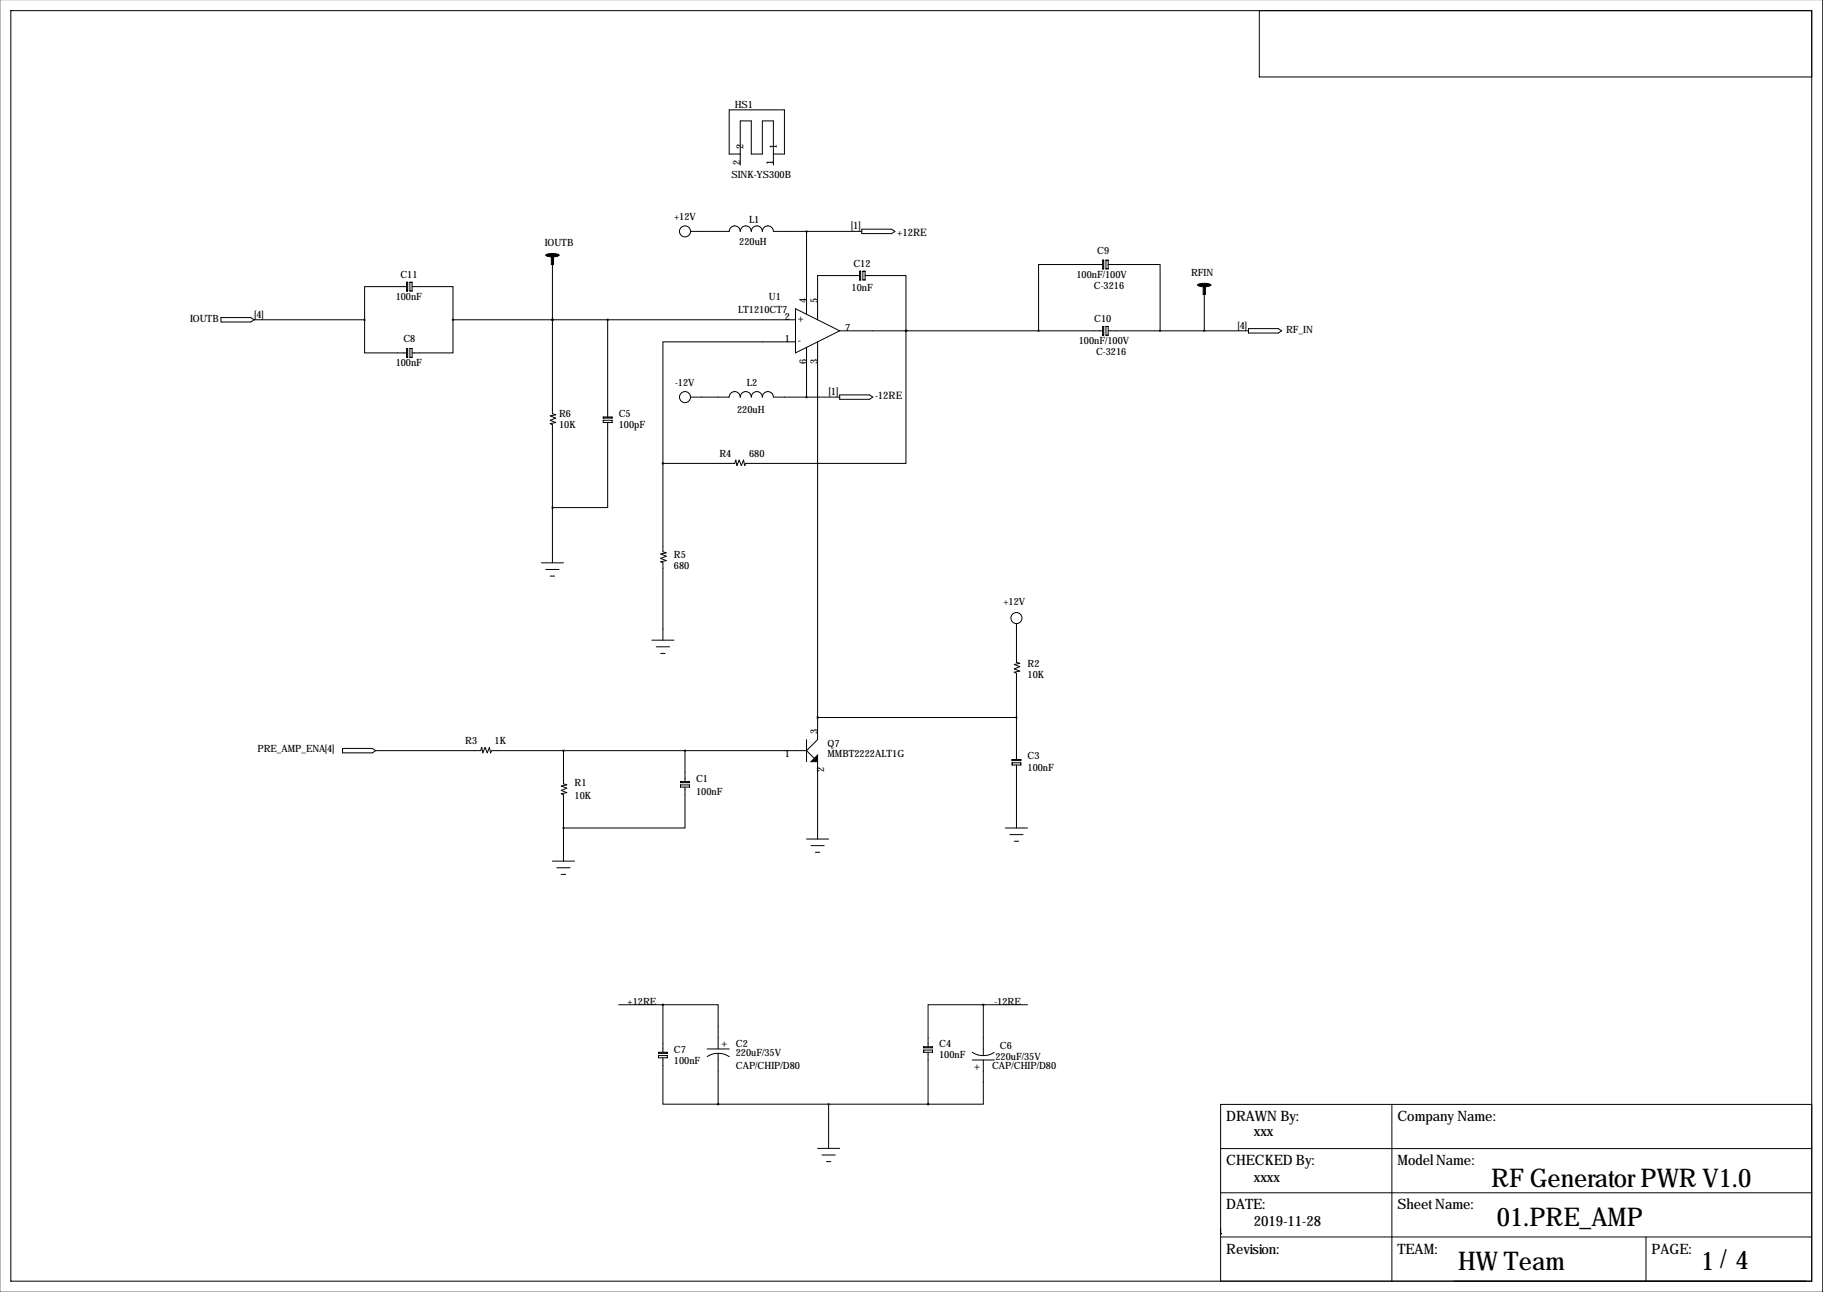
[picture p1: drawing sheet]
<svg xmlns="http://www.w3.org/2000/svg" width="419mm" height="297mm" viewBox="0 0 419 297" stroke-linecap="round" stroke-linejoin="round" font-family="sans-serif">
<g fill="none" stroke="#000" stroke-width=".23">
<path d="M419 -.1v297.2M2.5 2.4h414v292.1h-414zM289.5 2.4v15.3h127M170.2 35.4h-2.6v-10.1h12.7v10.1h-2.5M170.2 38v-10.2h2.5v7.6h2.6v-7.6h2.5v10.2M158.7 53.2h8.9a1.27 1.27 0 0 1 1.3-1.3 1.27 1.27 0 0 1 1.3 1.3 1.27 1.27 0 0 1 1.2-1.3 1.27 1.27 0 0 1 1.3 1.3 1.27 1.27 0 0 1 1.3-1.3 1.27 1.27 0 0 1 1.3 1.3 1.27 1.27 0 0 1 1.2-1.3 1.27 1.27 0 0 1 1.3 1.3h20.3M185.4 53.2v19M198.1 52.7h6.9l.7 .5-.7 .5h-6.9zM253.5 59.8h.2v2h-.2zM254.3 59.8h.5v2h-.5zM50.8 73h6.9l.7 .5-.7 .5h-6.9zM58.4 73.5h25.4"/>
<path d="M83.8 73.5v7.6h9.7M93.5 65.9h-9.7v7.6M93.5 64.9h.2v2h-.2zM94.2 64.9h.5v2h-.5zM94.7 65.9h9.4v7.6M104.1 73.5v7.6h-9.4M104.1 73.5h78.8M127 73.5h.1M127 60.8v34.3l.8 .3-1.3 .2 1.3 .5-1.3 .5 1.3 .5-1.3 .3 .5 .2v31.8M139.7 73.5v22.4M182.9 78.6h-30.5v27.9M182.9 71l10.1 5.1-10.1 5z"/>
<path d="M185.4 79.9v11.4M188 78.6v91.4l-2.6 2.6M193 76.1h60.5M197.6 63.4h-9.6v10.1M197.6 62.3h.3v2.1h-.3zM198.4 62.3h.5v2.1h-.5zM198.9 63.4h9.4v12.7M208.3 76.1h.1M208.3 76.1v30.4h-36.9l-.2 .5-.3-1.2-.5 1.2-.5-1.2-.5 1.2-.2-1.2-.3 .7h-16.5M253.5 60.8h-14.7v15.3M253.5 75h.2v2.1h-.2zM254.3 75h.5v2.1h-.5z"/>
<path d="M254.8 60.8h11.9v15.3M254.8 76.1h32.2M276.9 67.7v8.4M287 75.6h6.9l.7 .5-.7 .5h-6.9zM93.5 80.1h.2v2.1h-.2zM94.2 80.1h.5v2.1h-.5zM138.7 95.9h2v.2h-2zM138.7 96.6h2v.5h-2zM139.7 97.1v19.6h-12.7M158.7 91.3h8.9a1.27 1.27 0 0 1 1.3-1.3 1.27 1.27 0 0 1 1.3 1.3 1.27 1.27 0 0 1 1.2-1.3 1.27 1.27 0 0 1 1.3 1.3 1.27 1.27 0 0 1 1.3-1.3 1.27 1.27 0 0 1 1.3 1.3 1.27 1.27 0 0 1 1.2-1.3 1.27 1.27 0 0 1 1.3 1.3h15.2M193 90.8h6.9l.8 .5-.8 .5h-6.9zM152.4 106.5v20.4l.8 .2-1.3 .3 1.3 .5-1.3 .5 1.3 .5-1.3 .2 .5 .3v17.8"/>
<path d="M124.5 129.4h5M125.5 130.9h3M126.5 132.4h1M149.9 147.2h5M150.9 148.7h3M151.9 150.2h1M233.7 143.4v8.9l.7 .2-1.2 .3 1.2 .5-1.2 .5 1.2 .5-1.2 .2 .5 .3v19.8M78.7 172.1h6.9l.8 .5-.8 .5h-6.9zM86.4 172.6h24.1l.2-.8 .3 1.3 .5-1.3 .5 1.3 .5-1.3 .3 1.3 .2-.5h72.4M129.5 172.6v7.6l.8 .3-1.3 .2 1.3 .5-1.3 .5 1.3 .5-1.3 .3 .5 .2v15.3M156.5 179.7h2v.2h-2zM157.5 172.6v7.1"/>
<path d="M185.4 170v5.1M185.4 172.6l1.8 1.8M188 175.1v17.8M188 165h45.7M232.7 174.6h2v.3h-2zM232.7 175.4h2v.5h-2zM233.7 175.9v14.5M127 198h5.1M128 199.5h3.1M156.5 180.5h2v.5h-2zM157.5 181v9.4h-28M185.4 192.9h5.1"/>
<path d="M186.4 194.4h3.1M187.5 195.9h1M231.1 190.4h5.1M232.2 191.9h3M233.2 193.4h1M129 201h1M142.2 231h10.2M152.4 231h12.7v10.2M152.4 231v10.9M226.1 231h-12.7v9.7M226.1 231v11.7M226.1 231h10.1"/>
<path d="M151.4 241.9h2v.3h-2zM151.4 242.7h2v.5h-2zM152.4 243.2v10.7h12.7M162.6 241.2h5M165.1 242.2l-1.1 .1-1.4 .6M165.1 242.2v11.7M165.1 253.9h48.3M165.1 242.2l1.1 .1 1.4 .6M190.5 253.9v10.1M212.3 241.4h2.1v.5h-2.1zM212.3 240.7h2.1v.2h-2.1zM213.4 241.9v12"/>
<path d="M223.5 241.9l1.5 .7 1.1 .1M223.5 243.7h5.1M226.1 243.7v10.2h-12.7M228.6 241.9l-1.5 .7-1 .1M320 253.9v40.6M416.5 253.9h-135.9v40.6M188 264h5M189 265.5h3M190 267.1h1M280.6 274.2h135.9M280.6 264.1h135.9M280.6 283.6h.1"/>
<path d="M280.6 284.4h135.9M378.4 284.4v10.1"/>
<circle cx="157.5" cy="53.2" r="1.27"/>
<circle cx="157.5" cy="91.3" r="1.27"/>
<circle cx="233.7" cy="142.1" r="1.27"/>
</g>
<path d="M125.5 58.6a3.4 3.4 0 0 1 3 .1 3.4 3.4 0 0 1-3 0zM126.7 59h.6v1.8h-.6zM276.6 65.9h.5v1.8h-.5zM275.3 65.4a3.4 3.4 0 0 1 3.1 .1 3.4 3.4 0 0 1-3.1 0zM188 173.6v1.5h-1.6z" fill="#000" stroke="#000" stroke-width=".23"/>
<path d="M104.1 73.5a.05 .05 0 0 0 .1 0 .05 .05 0 0 0-.1 0zM238.7 76.1a.05 .05 0 0 0 .1 0 .05 .05 0 0 0-.1 0zM226 231a.05 .05 0 0 0 .1 0 .05 .05 0 0 0-.1 0zM213.3 253.9a.05 .05 0 0 0 .1 0 .05 .05 0 0 0-.1 0zM129.5 190.4a.05 .05 0 0 0 .1 0 .05 .05 0 0 0-.1 0zM129.5 172.6a.05 .05 0 0 0 .1 0 .05 .05 0 0 0-.1 0zM187.9 165a.05 .05 0 0 0 .1 0 .05 .05 0 0 0-.1 0zM276.8 76.1a.05 .05 0 0 0 .1 0 .05 .05 0 0 0-.1 0z" fill="#000" stroke="#000" stroke-width=".51"/>
<g font-size="5.9">
<text x="342.8" y="273">RF Generator PWR V1.0</text>
<text x="344.1" y="281.8">01.PRE_AMP</text>
<text x="335.2" y="292">HW Team</text>
<text x="391.1" y="292">1 /4</text>
</g>
<g font-size="3.3">
<text x="281.9" y="257.7">DRAWN By:</text>
<text x="321.3" y="257.7">Company Name:</text>
<text x="288.2" y="261.3">xxx</text>
<text x="281.9" y="267.9">CHECKED By:</text>
<text x="321.3" y="267.9">Model Name:</text>
<text x="288.2" y="271.7">xxxx</text>
<text x="281.9" y="278">DATE:</text>
<text x="288.2" y="281.8">2019-11-28</text>
<text x="321.3" y="278">Sheet Name:</text>
<text x="281.9" y="288.2">Revision:</text>
<text x="321.3" y="288.2">TEAM:</text>
<text x="379.7" y="288.2">PAGE:</text>
</g>
<g font-size="2.6">
<text x="183.4" y="74">+</text>
<text x="183.4" y="79.1">-</text>
<text x="165.9" y="240.7">+</text>
<text x="223.9" y="246">+</text>
</g>
<g font-size="2.4">
<text x="195.6" y="52.7">[1]</text>
<text x="206.2" y="54.2">+12RE</text>
<text x="190.5" y="90.8">[1]</text>
<text x="201.2" y="91.8">-12RE</text>
</g>
<g font-size="2.3">
<text x="168.9" y="24.8">HS1</text>
<text x="170.9" y="34.1" transform="rotate(-90 170.9 34.1)">2</text>
<text x="178.6" y="34.1" transform="rotate(-90 178.6 34.1)">1</text>
<text x="168.1" y="41">SINK-YS300B</text>
<text x="170.2" y="37.9" transform="rotate(-90 170.2 37.9)">2</text>
<text x="177.8" y="37.9" transform="rotate(-90 177.8 37.9)">1</text>
<text x="155" y="50.7">+12V</text>
<text x="172.2" y="51.2">L1</text>
<text x="125.2" y="56.5">IOUTB</text>
<text x="169.9" y="56.2">220uH</text>
<text x="252.2" y="58.3">C9</text>
<text x="92.1" y="63.9">C11</text>
<text x="196.2" y="61.3">C12</text>
<text x="247.5" y="63.9">100nF/100V</text>
<text x="273.8" y="63.4">RFIN</text>
<text x="91" y="69">100nF</text>
<text x="169.7" y="72">LT1210CT7</text>
<text x="176.8" y="68.9">U1</text>
<text x="185.4" y="69.7" transform="rotate(-90 185.4 69.7)">4</text>
<text x="188" y="69.7" transform="rotate(-90 188 69.7)">5</text>
<text x="195.8" y="66.9">10nF</text>
<text x="251.5" y="66.4">C-3216</text>
<text x="43.7" y="74">IOUTB</text>
<text x="58.4" y="73">[4]</text>
<text x="180.4" y="73.5">2</text>
<text x="194.3" y="76.1">7</text>
<text x="251.6" y="74">C10</text>
<text x="284.5" y="75.6">[4]</text>
<text x="295.7" y="76.6">RF_IN</text>
<text x="92.7" y="78.6">C8</text>
<text x="180.4" y="78.6">1</text>
<text x="185.4" y="83.6" transform="rotate(-90 185.4 83.6)">6</text>
<text x="188" y="83.6" transform="rotate(-90 188 83.6)">3</text>
<text x="248" y="79.1">100nF/100V</text>
<text x="252" y="81.7">C-3216</text>
<text x="91" y="84.2">100nF</text>
<text x="155.2" y="88.8">-12V</text>
<text x="171.7" y="88.8">L2</text>
<text x="128.5" y="95.9">R6</text>
<text x="142.2" y="95.9">C5</text>
<text x="169.4" y="94.9">220uH</text>
<text x="128.5" y="98.4">10K</text>
<text x="142.2" y="98.4">100pF</text>
<text x="165.4" y="105">R4</text>
<text x="172.2" y="105">680</text>
<text x="154.9" y="128.4">R5</text>
<text x="154.9" y="130.9">680</text>
<text x="230.7" y="139.1">+12V</text>
<text x="236.2" y="153.3">R2</text>
<text x="236.2" y="155.8">10K</text>
<text x="59.2" y="172.8">PRE_AMP_ENA[4]</text>
<text x="107" y="171.1">R3</text>
<text x="113.7" y="171.1">1K</text>
<text x="188" y="168.8" transform="rotate(-90 188 168.8)">3</text>
<text x="190.2" y="171.8">Q7</text>
<text x="160" y="179.7">C1</text>
<text x="180.4" y="174.1">1</text>
<text x="189.5" y="177.6" transform="rotate(-90 189.5 177.6)">2</text>
<text x="190.2" y="174.1">MMBT2222ALT1G</text>
<text x="236.2" y="174.6">C3</text>
<text x="236.2" y="177.2">100nF</text>
<text x="132.1" y="180.7">R1</text>
<text x="132.1" y="183.8">10K</text>
<text x="160" y="182.7">100nF</text>
<text x="144.3" y="231">+12RE</text>
<text x="228.6" y="231">-12RE</text>
<text x="154.9" y="242.2">C7</text>
<text x="154.9" y="244.7">100nF</text>
<text x="169.2" y="240.7">C2</text>
<text x="169.2" y="245.7">CAP/CHIP/D80</text>
<text x="169.2" y="242.7">220uF/35V</text>
<text x="215.9" y="240.7">C4</text>
<text x="215.9" y="243.2">100nF</text>
<text x="228.1" y="245.7">CAP/CHIP/D80</text>
<text x="228.9" y="243.7">220uF/35V</text>
<text x="229.9" y="241.2">C6</text>
</g>
</svg>
